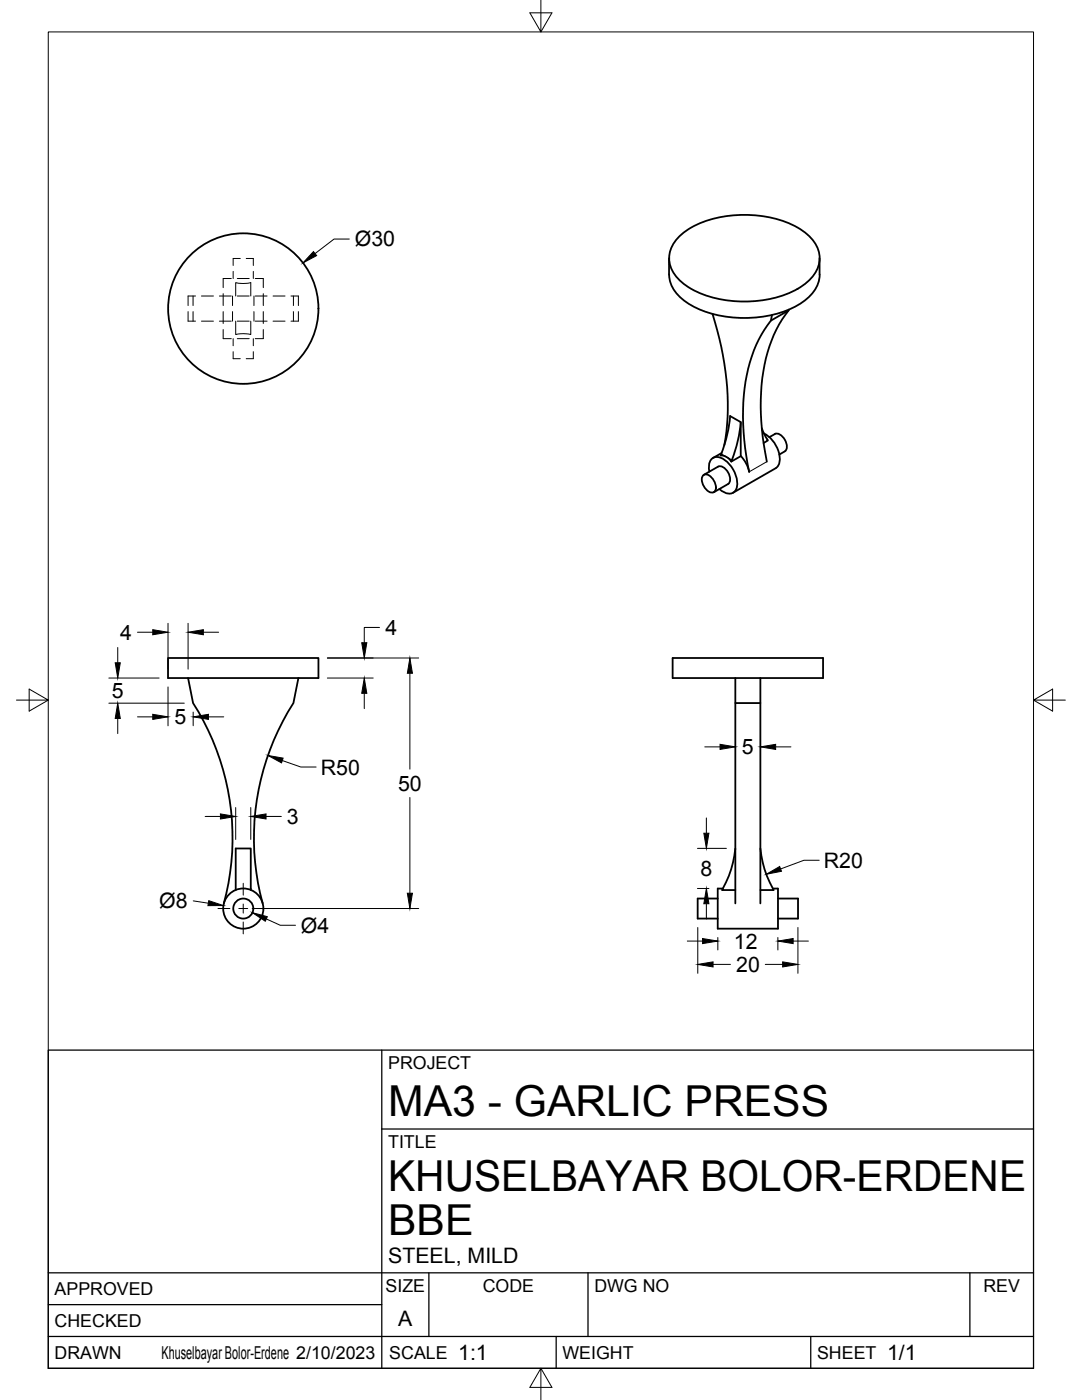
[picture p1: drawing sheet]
<svg xmlns="http://www.w3.org/2000/svg" width="216mm" height="279mm" viewBox="0 0 216 279" stroke-linecap="round" stroke-linejoin="round" font-family="sans-serif">
<!-- layer: Visible -->
<g fill="none" stroke="#000" stroke-width=".36">
<path d="M133.5 51.5v3.3M133.5 54.8a6.9 6.9 0 0 0 3.3 5.4 22.4 22.4 0 0 0 16.8 2.8 13.9 13.9 0 0 0 9.1-5.3l.8-1.9 .1-1M135.8 47a19.8 19.8 0 0 1 13.5-4.1 19.3 19.3 0 0 1 12 4.1 5.7 5.7 0 0 1 0 9.1 19.8 19.8 0 0 1-13.5 4.1 19.3 19.3 0 0 1-12-4.1 5.7 5.7 0 0 1 0-9.1zM163.5 51.5v3.3M142.2 62.7a55.1 55.1 0 0 1 2.3 26.2M154.1 62.8l-.3 1.2a29 29 0 0 0-5.5 17.8 53.8 53.8 0 0 0 1.2 12.4l-.6-1.7-1.1-1.5M157.4 62l-3.6 2M157.4 61.8a29.5 29.5 0 0 0-5.6 17.9 55.3 55.3 0 0 0 1.2 12.4M140.3 94.9a1.62 1.62 0 0 1 2.1 1 1.63 1.63 0 0 1-.1 2.4 2.49 2.49 0 0 1-2-3.4zM140.4 94.8l2.9-1.7a2.07 2.07 0 0 1 2.2 1.8 1.43 1.43 0 0 1-.2 1.7M141.5 94.1a2.16 2.16 0 0 1 1.4-2.9 4.9 4.9 0 0 1 4 3.9 2.92 2.92 0 0 1-.5 3.1 2.34 2.34 0 0 1-2.9-.6M144 90.4l-1.7 1"/>
<path d="M145.3 96.6l-2.9 1.6M145.7 83a27.7 27.7 0 0 1-1.9 7.9 2.57 2.57 0 0 1 2.1 1.2l1.9-1.1v-6.8l-2.1-1.2M146 91.8l-.1 .3M147.8 84.2a27.1 27.1 0 0 1-1.8 7.6M152 85.5l1.1 2.2M152.4 86.5a5.9 5.9 0 0 1 3.1 5.9l-.4 .8-.3 .2-8.5 4.9M153.1 87.7l.1 .2-.8 .5M154.6 86.6l-1.1 .6M154.6 86.6a2.07 2.07 0 0 1 2.3 1.7 1.43 1.43 0 0 1-.3 1.8l-1.1 .6M33.5 131.3h30v4h-30zM37.5 135.3l1 5a49.9 49.9 0 0 1 6.2 40M59.5 135.3l-1 5a49.9 49.9 0 0 0-6.1 40"/>
<path d="M134.2 131.3h30v4h-30zM146.7 135.3v45M151.7 135.3v45M146.7 140.3h5M47 177.6v-8.3h3v8.3M143.2 179.3h-4v4h4M144.2 177.3h-1v8h12v-8h-1M146.7 169.3a20.1 20.1 0 0 1-2.6 8.3h2.6M151.7 169.3a20.1 20.1 0 0 0 2.7 8.3h-2.7M155.2 179.3h4v4h-4"/>
<circle cx="48.5" cy="61.6" r="15"/>
<circle cx="48.5" cy="181.3" r="4"/>
<circle cx="48.5" cy="181.3" r="2"/>
</g>
<!-- layer: Hidden -->
<g fill="none" stroke="#000" stroke-width=".2">
<path d="M38.5 59.1v1.9M39 59.1h-1.5v1.9M40.2 59.1h2.4M43.8 59.1h2.3M44.5 58.6v2.4M46.1 55.6h-1.6v1.8M46.4 59.1v1.9M46.5 54.2v1.4M47 59.1v-2.7l1.5 .2 1.5-.2v2.7M47.3 55.6h2.4M47.3 59.1h2.4M47.9 51.6h-1.4v1.4"/>
<path d="M49.1 51.6h1.4v1.4M50.5 54.2v1.4M50.7 59.1v1.9M50.9 55.6h1.6v1.8M50.9 59.1h2.4M52.5 58.6v2.4M54.5 59.1h2.4M58.1 59.1h1.4v1.9M58.5 59.1v1.9M37.5 62.2v1.9h1.5M38.5 62.2v1.9M40.2 64.1h2.4"/>
<path d="M43.8 64.1h2.3M44.5 65.8v1.8h1.6M44.5 62.2v2.4M46.4 62.2v1.9M46.5 70.2v1.4h1.4M46.5 67.6v1.4M47 64.1v2.7l1.5-.2 1.5 .2v-2.7M47.3 67.6h2.4M47.3 64.1h2.4M50.5 70.2v1.4h-1.4M50.5 67.6v1.4M50.7 62.2v1.9"/>
<path d="M50.9 64.1h2.4M52.5 65.8v1.8h-1.6M52.5 62.2v2.4M54.5 64.1h2.4M58.5 62.2v1.9M59.5 62.2v1.9h-1.4"/>
</g>
<!-- layer: Visible Narrow -->
<path d="M143.9 90.6l2.1 1.2M153 92.1l-3.5 2.1" fill="none" stroke="#000" stroke-width=".2"/>
<!-- layer: Border -->
<path d="M9.6 6.4h196.6v266.7h-196.6zM107.9 0v6.4l-2.2-3.8h4.4l-2.2 3.8M3.3 139.7h6.3l-3.8-2.2v4.4l3.8-2.2M206.2 139.7l3.8 2.2v-4.4l-3.8 2.2h6.4M107.9 273.1l2.2 3.8h-4.4l2.2-3.8v6.3" fill="none" stroke="#000" stroke-width=".2"/>
<!-- layer: Titleblock -->
<path d="M9.6 209.6h196.6v63.5h-196.6zM76.2 209.6v63.5M76.2 225.3h130M9.6 254h196.6M85.6 254v12.7M117.3 254v12.7M193.5 254v12.7M9.6 266.7h196.6M9.6 260.4h66.6M111 266.7v6.4M161.8 266.7v6.4" fill="none" stroke="#000" stroke-width=".25"/>
<!-- layer: Smart Centers -->
<path d="M48.5 176.3v2.3M43.5 181.3h2.4M47.6 181.3h1.8M48.5 180.4v1.8M48.5 184v2.4M51.2 181.3h2.4" fill="none" stroke="#000" stroke-width=".2"/>
<!-- layer: FD_Dimensions -->
<g fill="none" stroke="#000" stroke-width=".2">
<path d="M69.7 47.7h-3l-3.8 2.9M21.7 135.3h10M23.5 129.2v3.1M27.4 126.2h3.1M33.5 124.4v9.1M33.5 137.1v7.7M37.5 124.4v9.1M40.6 126.2h3M65.3 135.3h9.2M65.3 131.3h18.2M72.7 138.4v3M75.7 125.2h-3v3.1"/>
<path d="M81.8 134.4v19.1M21.7 140.3h15.1M23.5 143.4v3M27.4 143.1h3.1M38.5 142.1v2.7M41.6 143.1h3M56.3 151.8l3.7 1.3h3.1M81.8 159.2v19.1M140.6 149.1h3.1M154.8 149.1h3M38.6 179.8l3 .5M40.9 162.9h3.1"/>
<path d="M47 161.2v6.3M50 161.2v6.3M53.1 162.9h3M139.2 169.3h5.7M139.2 177.3h2.3M140.9 163.2v3.1M163.5 171.7h-3.1l-4.6 1.7M50.3 181.3h33.2M53.1 183.4l2.8 1.3h3.1M137.1 187.8h3.1M139.2 185.1v9.1M140.9 180.4v3"/>
<path d="M142.3 192.5h3.5M143.2 187.1v2.5M152.7 192.5h3.5M155.2 187.1v2.5M158.3 187.8h3M159.2 185.1v9.1"/>
</g>
<g fill="#000" stroke="#000" stroke-width=".2">
<path d="M62.5 50.2l.7 .8-2.7 1.5zM23 132.3h1l-.5 3zM30.5 125.7l3 .5-3 .5zM37.5 126.2l3.1-.5v1zM72.7 135.3l.5 3.1h-1zM72.2 128.3h1l-.5 3zM81.8 131.3l.5 3.1h-1zM23.5 140.3l.5 3.1h-1zM30.5 142.6l3 .5-3 .5zM38.5 143.1l3.1-.5v1zM53.5 150.8l3 .5-.3 1zM143.7 148.5l3 .6-3 .5z"/>
<path d="M151.7 149.1l3.1-.6v1.1zM41.7 179.7l2.9 1h-3.1zM44 162.4l3 .5-3 .5zM50 162.9l3.1-.5v1zM81.3 178.3h1l-.5 3zM140.4 166.3h1.1l-.6 3zM152.9 174.5l2.7-1.6 .3 1zM50.4 182.1l2.9 .8-.4 1zM140.2 187.3l3 .5-3 .5zM140.9 177.3l.6 3.1h-1.1zM139.2 192.5l3.1-.5v1zM156.2 192l3 .5-3 .5z"/>
<path d="M155.2 187.8l3.1-.5v1z"/>
</g>
<g font-size="8.5">
<text x="77.4" y="222.8">MA3 - GARLIC PRESS</text>
<text x="77.4" y="237.8">KHUSELBAYAR BOLOR-ERDENE</text>
<text x="77.4" y="246.4">BBE</text>
</g>
<g font-size="4.3">
<text x="70.8" y="49.2">Ø30</text>
<text x="24" y="127.7">4</text>
<text x="76.9" y="126.7">4</text>
<text x="22.3" y="139.3">5</text>
<text x="34.8" y="144.6">5</text>
<text x="64" y="154.6">R50</text>
<text x="148" y="150.6">5</text>
<text x="79.4" y="157.8">50</text>
<text x="57.2" y="164.4">3</text>
<text x="164.4" y="173.2">R20</text>
<text x="139.8" y="174.8">8</text>
<text x="31.8" y="181.3">Ø8</text>
<text x="60" y="186.1">Ø4</text>
<text x="146.5" y="189.3">12</text>
<text x="146.9" y="194">20</text>
<text x="77.4" y="252">STEEL, MILD</text>
<text x="79.5" y="264.5">A</text>
<text x="91.4" y="271.4">1:1</text>
<text x="177" y="271.4">1/1</text>
</g>
<g font-size="3.5">
<text x="77.4" y="213.4">PROJECT</text>
<text x="77.4" y="229.1">TITLE</text>
<text x="76.9" y="257.8">SIZE</text>
<text x="96.3" y="257.8">CODE</text>
<text x="118.6" y="257.8">DWG NO</text>
<text x="196.2" y="257.8">REV</text>
<text x="10.9" y="258.5">APPROVED</text>
<text x="10.9" y="264.8">CHECKED</text>
<text x="10.9" y="271.2">DRAWN</text>
<text x="32.2" y="271.2">Khuselbayar Bolor-Erdene 2/10/2023</text>
<text x="77.7" y="271.2">SCALE</text>
<text x="112.2" y="271.2">WEIGHT</text>
<text x="163" y="271.2">SHEET</text>
</g>
</svg>
